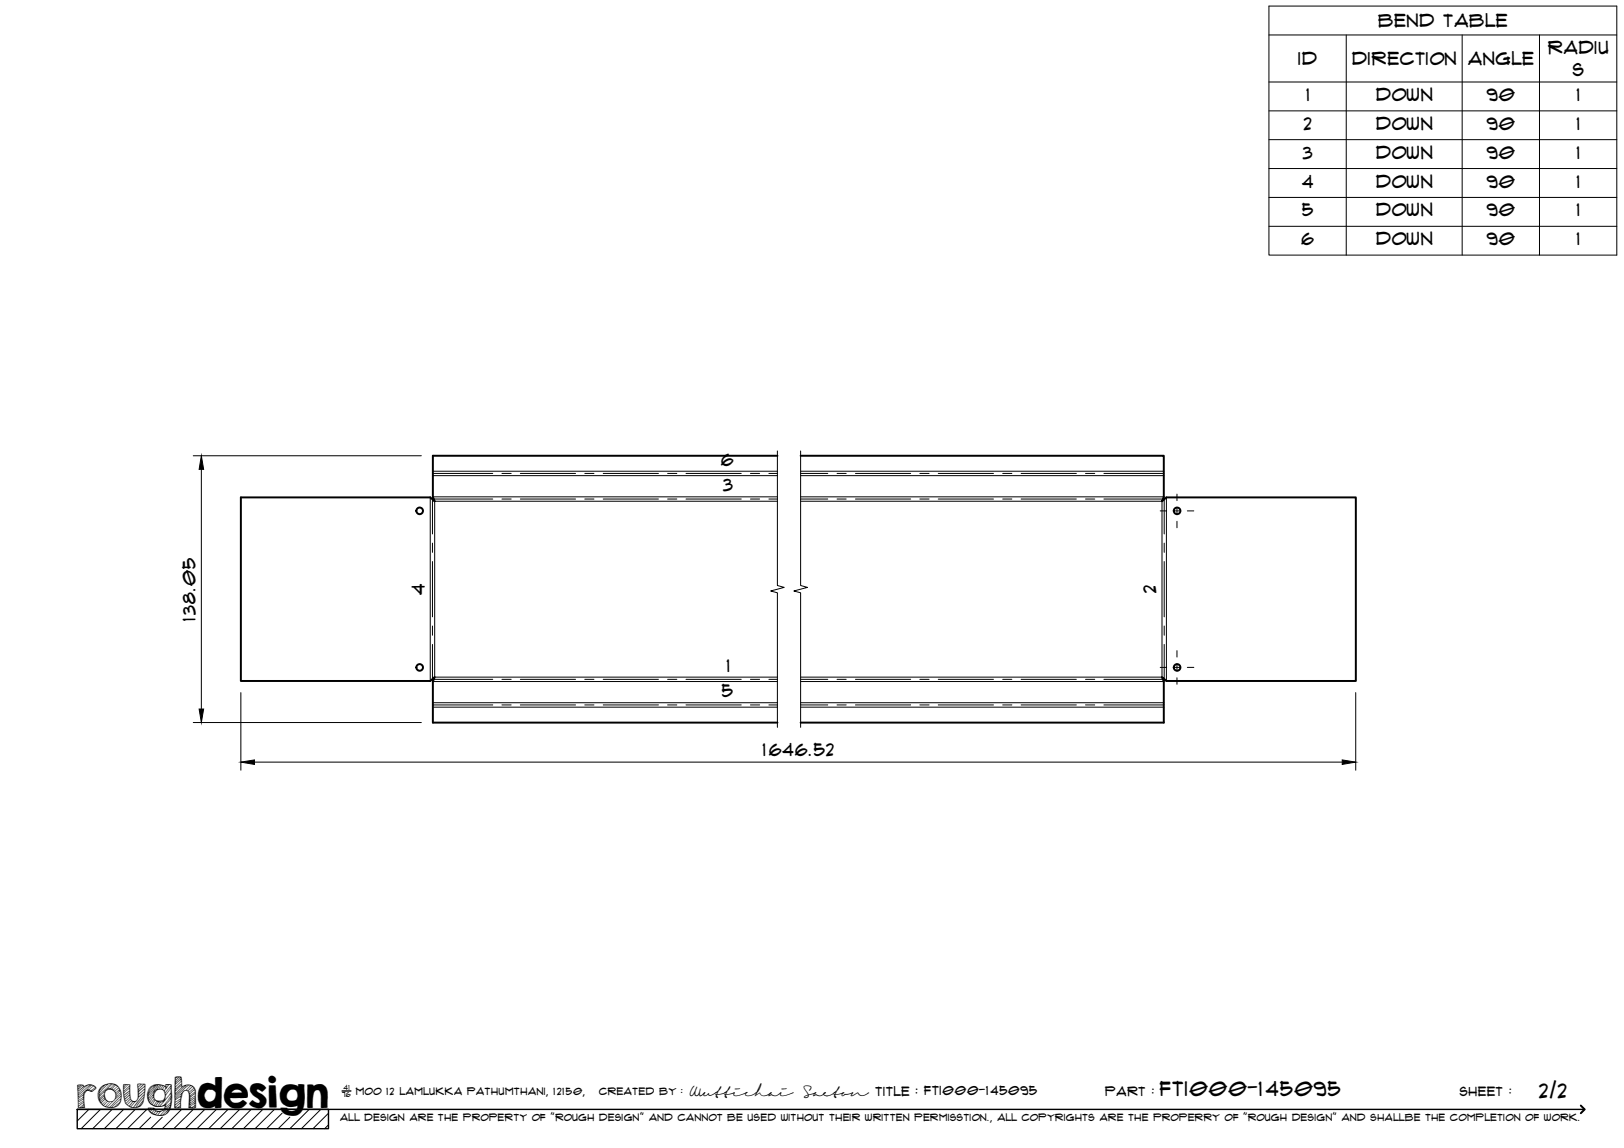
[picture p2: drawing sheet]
<svg xmlns="http://www.w3.org/2000/svg" width="420mm" height="297mm" viewBox="0 0 420 297" stroke-linecap="round" stroke-linejoin="round" font-family="sans-serif">
<!-- layer: Visible -->
<g fill="none" stroke="#000" stroke-width=".51">
<path d="M201.1 117.9h-89.1v10.7l.5 1.1-1.2-1h-49v47.5h49l1.2-1-.5 1.1v10.7h89.1M207.1 117.9h94v10.7l-.5 1.1 1.2-1h49v47.5h-49l-1.2-1 .5 1.1v10.7h-94"/>
<circle cx="108.6" cy="132.2" r=".86"/>
<circle cx="304.5" cy="132.2" r=".86"/>
<circle cx="108.6" cy="172.7" r=".86"/>
<circle cx="304.5" cy="172.7" r=".86"/>
</g>
<!-- layer: Bend Center -->
<g fill="none" stroke="#000" stroke-width=".26">
<path d="M111.9 129.2v9M112 122.5h15.5M112.2 129.1h15.3M129.9 129.1h2.3M129.9 122.5h2.3M134.6 129.1h14.3M134.6 122.5h14.3M151.3 129.1h2.4M151.3 122.5h2.4M156.1 129.1h14.2M156.1 122.5h14.2M172.7 129.1h2.4"/>
<path d="M172.7 122.5h2.4M177.5 129.1h14.3M177.5 122.5h14.3M194.2 129.1h2.3M194.2 122.5h2.3M198.9 129.1h2.2M198.9 122.5h2.2M207.1 129.1h7.1M207.1 122.5h7.1M216.6 129.1h2.3M216.6 122.5h2.3M221.3 129.1h14.3"/>
<path d="M221.3 122.5h14.3M238 129.1h2.4M238 122.5h2.4M242.7 129.1h14.3M242.7 122.5h14.3M259.4 129.1h2.4M259.4 122.5h2.4M264.2 129.1h14.3M264.2 122.5h14.3M280.8 129.1h2.4M280.8 122.5h2.4M285.6 129.1h15.3"/>
<path d="M285.6 122.5h15.5M301.2 129.2v9M111.9 140.5v2.4M111.9 145.3v14.3M301.2 140.5v2.4M301.2 145.3v14.3M111.9 162v2.4M111.9 166.7v9M112.2 175.8h15.3M129.9 175.8h2.3M134.6 175.8h14.3M151.3 175.8h2.4"/>
<path d="M156.1 175.8h14.2M172.7 175.8h2.4M177.5 175.8h14.3M194.2 175.8h2.3M198.9 175.8h2.2M207.1 175.8h7.1M216.6 175.8h2.3M221.3 175.8h14.3M238 175.8h2.4M242.7 175.8h14.3M259.4 175.8h2.4M264.2 175.8h14.3"/>
<path d="M280.8 175.8h2.4M285.6 175.8h15.3M301.2 162v2.4M301.2 166.7v9M112 182.4h15.5M129.9 182.4h2.3M134.6 182.4h14.3M151.3 182.4h2.4M156.1 182.4h14.2M172.7 182.4h2.4M177.5 182.4h14.3M194.2 182.4h2.3"/>
<path d="M198.9 182.4h2.2M207.1 182.4h7.1M216.6 182.4h2.3M221.3 182.4h14.3M238 182.4h2.4M242.7 182.4h14.3M259.4 182.4h2.4M264.2 182.4h14.3M280.8 182.4h2.4M285.6 182.4h15.5"/>
</g>
<!-- layer: Visible Narrow -->
<g fill="none" stroke="#000" stroke-width=".26">
<path d="M111.3 128.7v47.5M112 128.6h89.1M112 121.9h89.1M112 123.1h89.1M201.1 129.7h-88.6v45.5h88.6M207.1 129.7h93.5v45.5h-93.5M207.1 128.6h94M207.1 121.9h94M207.1 123.1h94M301.8 128.7v47.5M112 176.3h89.1M207.1 176.3h94"/>
<path d="M112 183h89.1M112 181.8h89.1M207.1 183h94M207.1 181.8h94"/>
</g>
<!-- layer: TitleBlock -->
<path d="M20 287h65v5h-65zM20 287h390M88.5 282.3h2.3" fill="none" stroke="#000" stroke-width=".36"/>
<path d="M409 286.1l1 .9-1 1" fill="none" stroke="#000" stroke-width=".51"/>
<g fill="none" stroke="#000" stroke-width=".26">
<path d="M23 287l-3 3.1M26 287l-5 5M29 287l-5 5M32 287l-5 5M35 287l-5 5M38 287l-5 5M39 289.1l-3 2.9M42 289.1l-3 2.9M47 287l-5 5M50 287l-5 5M53 287l-5 5M56 287l-5 5"/>
<path d="M59 287l-5 5M62 287l-5 5M65 287l-5 5M68 287l-5 5M71 287l-5 5M73 288l-4 4M75 289.1l-3 2.9M80 287l-5 5M83 287l-5 5M85 288l-4 4M85 291l-1 1"/>
</g>
<!-- layer: Smart Centers -->
<path d="M300.2 132.2h1.6M303.6 132.2h1.8M304.5 127.9v1.6M304.5 131.3v1.8M304.5 134.9v1.7M307.2 132.2h1.7M300.2 172.7h1.6M303.6 172.7h1.8M304.5 168.3v1.7M304.5 171.8v1.8M304.5 175.4v1.6M307.2 172.7h1.7" fill="none" stroke="#000" stroke-width=".26"/>
<!-- layer: Bend Tables -->
<path d="M328.3 1.6h90v64.4h-90zM328.3 9h90M348.3 9v57M378.3 9v57M398.3 9v57M328.3 21.2h90M328.3 28.7h90M328.3 36.1h90M328.3 43.6h90M328.3 51.1h90M328.3 58.6h90" fill="none" stroke="#000" stroke-width=".26"/>
<!-- layer: Break Lines -->
<path d="M201.1 116.7v34.8l1.8 .5-3.5 .9 1.7 .5v34.8M207.1 116.7v34.8l1.8 .5-3.5 .9 1.7 .5v34.8" fill="none" stroke="#000" stroke-width=".26"/>
<!-- layer: FD_Dimensions -->
<path d="M50 117.9h59M52.1 121.4v62.1M62.3 179.2v20.1M350.8 179.2v20.1M50 187h59M65.8 197.2h281.5" fill="none" stroke="#000" stroke-width=".26"/>
<path d="M52.1 117.9l.6 3.5h-1.2zM51.5 183.5h1.2l-.6 3.5zM62.3 197.2l3.5-.6v1.2zM347.3 196.6l3.5 .6-3.5 .6z" fill="#000" stroke="#000" stroke-width=".26"/>
<text font-size="9.7" x="19.9" y="286.8">roughdesign</text>
<g font-size="5.3">
<text x="300.1" y="283.6">FTI000-145095</text>
<text x="398.2" y="284">2/2</text>
</g>
<g font-size="4.6">
<text x="356.6" y="7">Bend Table</text>
<text x="335.9" y="16.9">ID</text>
<text x="349.8" y="16.8">Direction</text>
<text x="379.8" y="16.9">Angle</text>
<text x="400.5" y="13.9">Radiu</text>
<text x="406.9" y="19.8">s</text>
<text x="338" y="26.1">1</text>
<text x="356" y="26.1">Down</text>
<text x="384.6" y="26.1">90</text>
<text x="408" y="26.1">1</text>
<text x="337.3" y="33.6">2</text>
<text x="356" y="33.6">Down</text>
<text x="384.6" y="33.6">90</text>
<text x="408" y="33.6">1</text>
<text x="337.1" y="41">3</text>
<text x="356" y="41.1">Down</text>
<text x="384.6" y="41">90</text>
<text x="408" y="41">1</text>
<text x="336.9" y="48.5">4</text>
<text x="356" y="48.5">Down</text>
<text x="384.6" y="48.5">90</text>
<text x="408" y="48.5">1</text>
<text x="336.9" y="56">5</text>
<text x="356" y="56">Down</text>
<text x="384.6" y="56">90</text>
<text x="408" y="56">1</text>
<text x="336.7" y="63.4">6</text>
<text x="356" y="63.5">Down</text>
<text x="384.6" y="63.4">90</text>
<text x="408" y="63.4">1</text>
<text x="186.6" y="120.5">6</text>
<text x="187.1" y="127.1">3</text>
<text x="109.9" y="153.9" transform="rotate(-90 109.9 153.9)">4</text>
<text x="299.1" y="153.4" transform="rotate(-90 299.1 153.4)">2</text>
<text x="50.6" y="160.6" transform="rotate(-90 50.6 160.6)">138.05</text>
<text x="188.1" y="173.8">1</text>
<text x="186.8" y="180.4">5</text>
<text x="197.4" y="195.7">1646.52</text>
</g>
<g font-size="3.4">
<text x="178.3" y="283.5">Wuttichai</text>
<text x="208.1" y="283.5">Saeton title : FTI000-145095</text>
</g>
<g font-size="3.3">
<text x="286" y="283.5">Part :</text>
<text x="377.7" y="283.5">sheet :</text>
</g>
<g font-size="2.7">
<text x="92.1" y="283.3">moo 12 Lamlukka pathumthani, 12150,</text>
<text x="155" y="283.3">created by :</text>
</g>
<text font-size="2.6" x="88" y="290.1">all design are the property of &quot;rough design&quot; and cannot be used without their written permisstion., all copyrights are the properry of &quot;rough design&quot; and shallbe the completion of work.</text>
<g font-size="1.9">
<text x="88.5" y="283.9">76</text>
<text x="88.9" y="282.1">41</text>
</g>
</svg>
